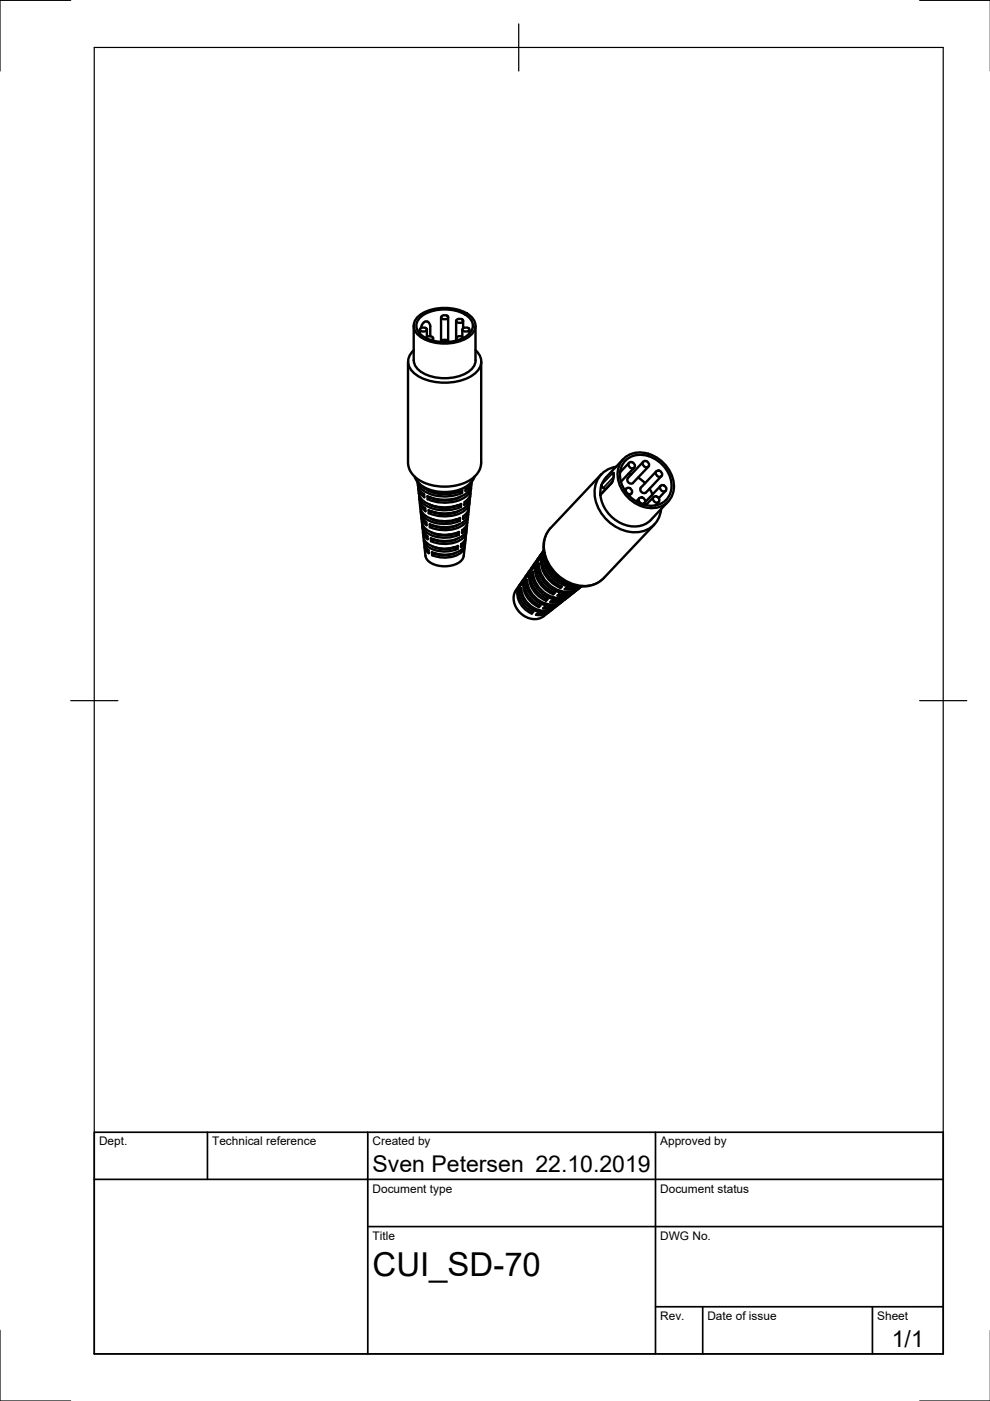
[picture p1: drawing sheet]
<svg xmlns="http://www.w3.org/2000/svg" width="210mm" height="297mm" viewBox="0 0 210 297" stroke-linecap="round" stroke-linejoin="round" font-family="sans-serif">
<!-- layer: Sichtbar -->
<g fill="none" stroke="#000" stroke-width=".51">
<path d="M86.5 76.7l.1 22 .2 .9 .6 .9 1.7 1.4 1.8 .8 2.8 .5 2.6-.2 2.6-.8 1.7-1.1 .5-.6 .7-1.1 .2-1.2v-21.5M87.7 69.1v7.3a3.7 3.7 0 0 0 2.7 3.1 10 10 0 0 0 9.2-.9 2.9 2.9 0 0 0 1.2-2.2v-7.3M87.7 74.3a3.1 3.1 0 0 0 .6 5.2 11.8 11.8 0 0 0 11.9 0 3.1 3.1 0 0 0 .6-5.2M88.9 66.9a9.7 9.7 0 0 1 10.8 0 2.57 2.57 0 0 1 0 4.3 9.7 9.7 0 0 1-10.8 0 2.57 2.57 0 0 1 0-4.3zM89 69.9v.8M89.2 69.6l.6-.2a.58 .58 0 0 1 .7 .6l-.7 .3a.58 .58 0 0 1-.7-.5zM89.3 69.5l.4-1 .4-.3h.5a1.07 1.07 0 0 1 .6 1v2.1M89.3 67.1a8.9 8.9 0 0 1 9.9 0 2.36 2.36 0 0 1 0 3.9 8.9 8.9 0 0 1-9.9 0 2.36 2.36 0 0 1 0-3.9zM90.3 71.7a.83 .83 0 0 1 .8-.4 .83 .83 0 0 1 .7 .5l-.4 .3M90.5 69.9v1.5M91.8 71.7v.5M93.5 67.3v5.2"/>
<path d="M93.8 67l.5-.2a.58 .58 0 0 1 .7 .6l-.7 .3a.58 .58 0 0 1-.7-.5zM95 67.3v5.2a.83 .83 0 0 0-.7-.5 .83 .83 0 0 0-.8 .5M96.7 68v4.2M96.9 67.7l.6-.1a.58 .58 0 0 1 .7 .5l-.7 .4a.58 .58 0 0 1-.8-.6zM98 69.9v1.5M98.2 68v1.6M98.2 71.7a.83 .83 0 0 0-.8-.4 .83 .83 0 0 0-.7 .5l.5 .3M98.2 69.6l.6-.2a.58 .58 0 0 1 .7 .6l-.7 .3a.58 .58 0 0 1-.8-.5zM99.5 69.9v.8M130.7 99a5.4 5.4 0 0 0-4.5 6.8 8.8 8.8 0 0 0 10.3 6.8 5.2 5.2 0 0 0 3.7-4.7M132.1 97.4l-3.8 4.1-.8 1.4M132.5 97a6.3 6.3 0 0 1 8.4 1.4 6.1 6.1 0 0 1 1 7.6 5.3 5.3 0 0 1-6.5 1.1 7.2 7.2 0 0 1-4.3-8l.4-.8z"/>
<path d="M132.8 97.4a5.7 5.7 0 0 1 7.8 1.3 5.3 5.3 0 0 1 .4 7.5 5.7 5.7 0 0 1-7.7-1.2 5.3 5.3 0 0 1-.5-7.6zM133.3 98.2a.7 .7 0 0 1 1.1 .1 .7 .7 0 0 1-.3 1 .81 .81 0 0 1-.8-1.1zM133.4 98.1l-1.9 2M134.5 99.2l-2.9 3M136.3 98a.7 .7 0 0 1 1.1 0 .7 .7 0 0 1-.3 1.1 .81 .81 0 0 1-.8-1.1zM136.4 97.9l-3.3 3.5M137.5 98.9l-3.3 3.5a.77 .77 0 0 1-.9-.1 .77 .77 0 0 1-.2-.9M139.1 100a.7 .7 0 0 1 1.1 .1 .7 .7 0 0 1-.3 1 .81 .81 0 0 1-.8-1.1zM139.1 99.9l-3.2 3.5a.77 .77 0 0 0 .1 .9 .77 .77 0 0 0 1 .1l3.2-3.4M87.9 101l.6 1.2 1.4 1.1 1.8 .7 2 .3 2.4-.1 2.2-.8 1.4-.9 .5-.6 .4-.9M88.5 102.2a2.93 2.93 0 0 0 1.4 2.6l.1 .6M88.5 102.1a3.9 3.9 0 0 0 3.5 2.9 9.3 9.3 0 0 0 6-.5"/>
<path d="M88.7 103.6a3.7 3.7 0 0 0 3.4 3.7 8.9 8.9 0 0 0 5.7-.5M88.7 103.2a2.54 2.54 0 0 0 1.3 2.2M88.8 102.4a7.1 7.1 0 0 0 6.7 2.2l2.5-.7v.6l-.6-.4M88.9 105.3v.7M88.9 104.9a2.98 2.98 0 0 0 2.2 2.7 8.7 8.7 0 0 0 6.6-.1M88.9 106l.3 .7 .9 1.1 .1 .6a2.59 2.59 0 0 1-1.2-2.1M89 106.6l.1 1.1M89.1 107.7a4 4 0 0 0 3.8 2.7l1.4 .1 1.4-.1 1.9-.6M89.2 108a2.77 2.77 0 0 0 2 2.5 8.2 8.2 0 0 0 6.3-.1M89.2 108.4l.1 .7M89.3 109.1l.2 .7 .9 .9M89.3 109.7a3.3 3.3 0 0 0 3.1 3.5l2.2 .2 1.4-.2 1.3-.4v.6l-.6-.3"/>
<path d="M89.4 109.4a2.14 2.14 0 0 0 1.1 2M89.5 111.4l.1 .8M89.5 111.1a2.81 2.81 0 0 0 2.6 2.6l1.5 .3h1.5l2.2-.6M89.6 112.2l.4 .9 .7 .6v.6a2.14 2.14 0 0 1-1-1.8M89.7 112.8a3 3 0 0 0 2.8 3.3l2 .2 1.4-.1 1.2-.4M89.9 114.5v.8M89.9 114.2a2.67 2.67 0 0 0 2.3 2.4l1.4 .3h1.4l2-.5M89.9 115.3l.4 .8a.94 .94 0 0 1 .6 1.2 1.97 1.97 0 0 1-.9-1.7M90 115.9l.2 2a3.3 3.3 0 0 0 3.2 2.1 5 5 0 0 0 4.8-1.6l.3-2.5M90.4 110.7v.7M90.9 104a7.9 7.9 0 0 0 6.5 .2M90.9 104h.1"/>
<path d="M91 104.1h.1M91.1 107a7.3 7.3 0 0 0 6.1 .1l.5 .4M91.2 105.5h.1M91.2 105.5l-.5 .3M91.3 109.9a6.8 6.8 0 0 0 5.6 .2M91.3 114.1l.1 .6 .5-.3M91.4 107.1h.1M91.5 112.9a6.3 6.3 0 0 0 5.2 .2M91.6 117.1v.6l.6-.3M91.6 105.6h.1M91.6 107.2h-.1M91.7 115.9a5.7 5.7 0 0 0 4.7 .1"/>
<path d="M91.7 104.3l-.1 .1M91.8 105.6l-.2 .1M91.9 114.3v.1M92 110.2h-.1M92.2 117.3v.1M92.2 108.6l-.1 .1M92.3 110.3h-.2M92.5 107.4l-.2 .1M92.5 108.7l-.2 .1M92.6 116.1l-.2 .1M92.8 105.8l-.3 .1M92.8 113.3h-.2"/>
<path d="M93.1 111.7l-.3 .1M93.4 111.9h1.8M93.4 113.3l-.4 .1M93.8 109h1M93.9 110.5l-.7 .1M94.7 110.5l.7 .1M95.1 113.3l.5 .1M95.5 111.7l.3 .1M95.8 105.8l.2 .1M95.8 113.3h.2M95.9 116.1l.2 .1M96 108.7l.2 .1"/>
<path d="M96.1 107.4l.2 .1M96.3 110.3h.1M96.4 108.6l.1 .1M96.4 116l.6 .4M96.5 116h-.1M96.5 110.2h.1M96.7 113v.1M96.7 117.2a5.4 5.4 0 0 1-4.5 .2M96.8 104.3l.1 .1M96.8 105.6l.1 .1M96.8 107.2v.1M96.9 110.1h.1"/>
<path d="M97 114.2a6 6 0 0 1-5 .2M97 105.6h.1M97.1 115.7l-.1 .7M97.1 104.3h-.1M97.2 111.3a6.6 6.6 0 0 1-5.5 .1M97.5 109.8v.7l-.6-.4M97.6 105.4a7.6 7.6 0 0 1-6.3 .1M97.8 106.9l-.1 .6M98.5 115.6a2.57 2.57 0 0 1-2.2 2.3l-2.1 .3-1.3-.1-1.3-.4M98.6 115.3a3.8 3.8 0 0 1-3.9 2.3l-1.9-.1-1.2-.4M98.7 114.2a1.89 1.89 0 0 1-1 1.8l.1-.7M98.7 114.5l-.1 .8"/>
<path d="M98.9 112.8a2.52 2.52 0 0 1-1.1 2.5M98.9 112.5a2.71 2.71 0 0 1-2.5 2.5l-2.2 .3-1.5-.1-1.3-.5M98.9 112.2a3.7 3.7 0 0 1-3.4 2.4l-2.2 .1-1.9-.6M99 111.4l-.1 .8M99.2 109.7a2.66 2.66 0 0 1-1.2 2.7v.6a2.18 2.18 0 0 0 1-1.9M99.2 109.4a2.68 2.68 0 0 1-2 2.4 8 8 0 0 1-6 0M99.3 108.4a3.2 3.2 0 0 1-3 3.1l-2.3 .3-1.5-.2-1.4-.4v.6l.6-.4M99.4 108a2.21 2.21 0 0 1-1.2 2M99.5 106.6a2.8 2.8 0 0 1-1.2 2.8l-.1 .6M99.5 106.3a2.88 2.88 0 0 1-2.1 2.6 8.5 8.5 0 0 1-6.5-.1M99.6 106a4.2 4.2 0 0 1-3.9 2.8h-2.2l-1.4-.2-1.2-.4v.6l.6-.3a7.4 7.4 0 0 0 5.9-.2M99.7 105.3l-.1 .7"/>
<path d="M99.9 103.6a2.93 2.93 0 0 1-1.4 2.8l-.1 .7a2.5 2.5 0 0 0 1.3-2.2M99.9 103.2a3.1 3.1 0 0 1-2.3 2.8 9 9 0 0 1-6.9-.2M100 102.2a3.4 3.4 0 0 1-2.7 3.3 9.2 9.2 0 0 1-6.7-.3l.1 .6M100 102.1a2.74 2.74 0 0 1-1.3 2v-.6l1.1-1.1M113.1 119.9a5 5 0 0 0 2.4 6.9l.6 .3-.3 .3M113.4 119.5l-.3 .4M113.5 119.2l-.7 1.5M114 119.8a6.1 6.1 0 0 0 7.5 5.7l1.2-.7M114.1 118.4l-.6 .9-.4 1M114.2 118.2a5.1 5.1 0 0 0 1.8 7.1l1.3 .7M114.3 119.9l-.3-.1 .3-.3a6.2 6.2 0 0 0 7.4 5.8l1.6-1a4.5 4.5 0 0 1-3.6 .6M114.4 118a5.4 5.4 0 0 0 2.6 7.4l.6 .3-.3 .3"/>
<path d="M114.7 117.6l-.4 .4M114.8 117.4l-.7 1.6 .2-.4M115.2 118.1a6.5 6.5 0 0 0 7.6 6.2M115.2 118.1l.2 .1M115.3 116.7l-.6 .8-.4 1.1M115.3 116.7a5.7 5.7 0 0 0 2.9 7.6l.6 .3M115.3 116.8a6.1 6.1 0 0 0 3.8 7.5M115.3 117.2h.1M115.4 117.4l.2 1.5 .6 1.4 .7 1.2 .9 .9 1.1 .8 1.2 .6 1.5 .4 1 .1M115.4 117.9l-.2 .2M115.7 119a6.9 6.9 0 0 0 5.3 5.1M127.3 105a7.6 7.6 0 0 0 8.2 6.5 4.5 4.5 0 0 0 2.5-1.3l3.7-3.9"/>
<path d="M127.5 100.5l-10.9 11.6-.9 1.4-.4 1.2-.1 1.2 .3 2.3 1 2.1 1.6 1.8 1.9 1.3 2.4 .8 2.1 .1 1.9-.6 1.7-1.2 10.6-11.3M127.5 102.9l-.2 2.1M127.5 102.9l.2 .4 .6 .5M130.1 100.6l-.3 1.6-2.5 2.8M132.7 103.6a.7 .7 0 0 1 1.1 .1 .7 .7 0 0 1-.3 1.1 .81 .81 0 0 1-.8-1.2zM132.8 103.6l-.4 .4M133.3 100.4l.5 .2M133.9 104.6l-.5 .5M135.3 101.3l1.5 1.1M135.5 105.7a.7 .7 0 0 1 1.1 0 .7 .7 0 0 1-.3 1.1 .81 .81 0 0 1-.8-1.1zM135.6 105.6l-.7 .7M136.7 106.6l-.4 .4"/>
<path d="M136.8 106.5l-.1 .6M137.7 103.6l.6 1.2M138.5 105.4a.7 .7 0 0 1 1.1 .1 .7 .7 0 0 1-.3 1.1 .81 .81 0 0 1-.8-1.2zM138.6 105.4l-1.7 1.7M139.7 106.4l-.8 .8M140 103.1a.7 .7 0 0 1 1.1 0 .7 .7 0 0 1-.3 1.1 .81 .81 0 0 1-.8-1.1zM140.1 103l-3.3 3.5M141.1 104.1l-1.4 1.5M110.2 124a4.3 4.3 0 0 0-1 4.4 4.3 4.3 0 0 0 3.7 2.8 3.8 3.8 0 0 0 3.5-1.4M110.2 125l.3 .1M110.2 125a5 5 0 0 0 6.1 4.6l1-.6M110.4 123.8a4.3 4.3 0 0 0 1.8 6l.5 .3"/>
<path d="M110.5 124.7l-.3 .3M110.5 123.6a4.5 4.5 0 0 0 2.6 6.2l-.4 .3M110.5 124.7a5 5 0 0 0 6.5 4.5l.5-.3M110.6 123.8l-.3 .4M110.8 123.1l-.3 .5M110.9 122.9l-.6 1.3M111.1 122.8l-.5 1M111.5 123.3l.3-.4a5.5 5.5 0 0 0 6.3 5.2l.6-.3 1.2-.8M111.5 123.3l.3 .1M111.5 123.3a5.3 5.3 0 0 0 6.6 4.9l1-.6M111.5 122.1l-.4 .7M111.7 121.9a4.5 4.5 0 0 0 2 6.5l.6 .3"/>
<path d="M111.8 121.7a4.7 4.7 0 0 0 2.2 6.5l.6 .2M112.1 121.3l-.3 .4M112.7 121.6a5.7 5.7 0 0 0 7.1 5.3l1.1-.7M112.7 121.6l.3 .1M112.8 129.7l-.1 .4M112.8 120.3l-1.2 2.2 .6-1.4M112.9 120.1a4.8 4.8 0 0 0 1.7 6.6l1.2 .7M113 121.2l-.3 .4M113 121.2a5.8 5.8 0 0 0 7 5.4l1.1-.5M113.1 120.3l-.3 .4M114.3 128.3l-.1 .4 .4-.3M115.8 126.9v.5"/>
<path d="M116.5 129.6a3.3 3.3 0 0 1-2.9 .7l.4-.2M116.8 129.5l-1.3 .5h-1.5M117.2 129.2l-.5 .3M117.3 125.6v.4M118.1 128.4l-.6 .5M118.3 128.2a3.5 3.5 0 0 1-3.1 .8M118.9 124.2l-.1 .4 .3-.2M118.9 127.8l-1.3 .8-1 .2-1.1-.1-.4 .3M120.3 126.7a4 4 0 0 1-3.3 .6l-.3 .3a3.8 3.8 0 0 0 3.4-.8M120.7 126.4l-.4 .3M121.7 125.6l-.6 .5M121.9 125.4l-.9 .6-1.1 .3h-1.7"/>
<path d="M122.5 125a4.2 4.2 0 0 1-4 1l-.3 .3M123.2 124.3l-1.5 .4-1.7-.1-.3 .3"/>
</g>
<!-- layer: Sichtbar schmal -->
<path d="M115.6 118.2a7.8 7.8 0 0 0 6.3 5.9M116.8 111.9a6.8 6.8 0 0 0 .6 9 8 8 0 0 0 9.2 2.7l1.5-1.1M127.5 102.8l2.6-2.6v1l-.3 1.2-2.5 2.6M129.8 102.2l-.1 .3M129.8 102.2h.1M129.9 100.3l.2 .5M130 101.7h.1M130.1 101.1l-2.2 2.4M130.2 100.9l-.1 .1M130.2 100.3l-.1 .3" fill="none" stroke="#000" stroke-width=".36"/>
<!-- layer: Sichtbar -->
<circle cx="115.3" cy="117.2" r=".25" fill="#000"/>
<!-- layer: Border -->
<path d="M15 .1h-15v15M20 10.1h180v276.9h-180zM110 5.1v10M195 .1h15M15 148.6h10M195 148.6h10M0 282.1v14.9h15M195 297h15" fill="none" stroke="#000" stroke-width=".25"/>
<!-- layer: TitleBlock -->
<path d="M20 240.1h180v46.9h-180zM20 250h180M44 240.1v9.9M78 240.1v46.9M139 240.1v46.9M78 260.1h122M139 277.1h61M149 277.1v9.9M185 277.1v9.9" fill="none" stroke="#000" stroke-width=".36"/>
<text font-size="7" x="79" y="270.6">CUI_SD-70</text>
<g font-size="4.9">
<text x="79" y="248.5">Sven Petersen 22.10.2019</text>
<text x="189.1" y="285.7">1/1</text>
</g>
<g font-size="2.5">
<text x="21" y="242.9">Dept.</text>
<text x="45" y="242.9">Technical reference</text>
<text x="79" y="242.9">Created by</text>
<text x="140" y="242.9">Approved by</text>
<text x="79" y="252.8">Document type</text>
<text x="140" y="252.8">Document status</text>
<text x="79" y="262.9">Title</text>
<text x="140" y="262.9">DWG No.</text>
<text x="140" y="279.9">Rev.</text>
<text x="150" y="279.9">Date of issue</text>
<text x="186" y="279.9">Sheet</text>
</g>
</svg>
